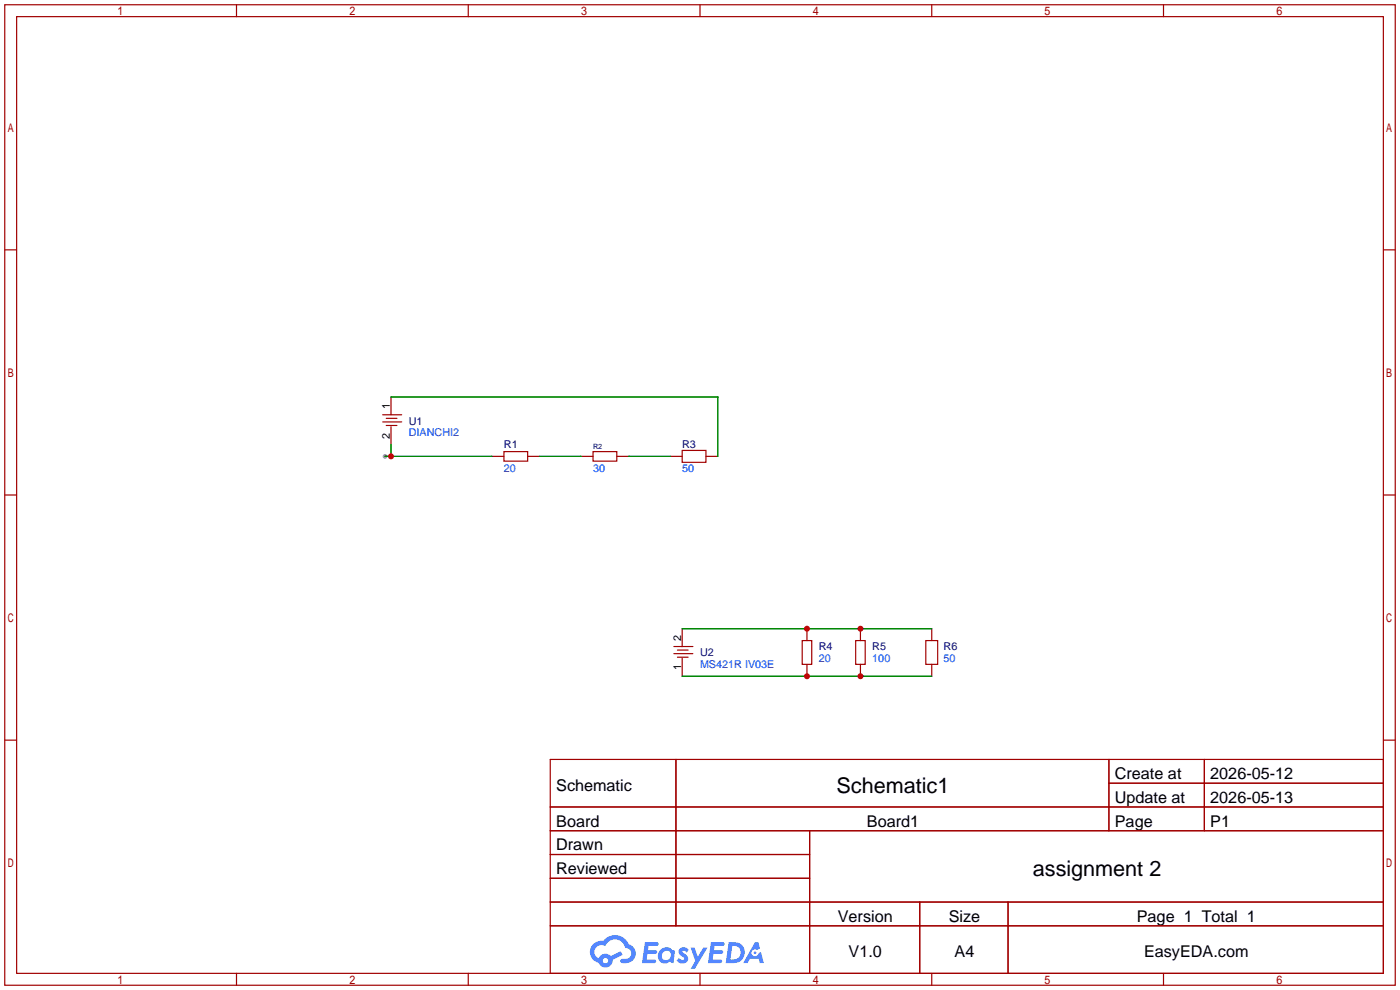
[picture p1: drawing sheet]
<svg xmlns="http://www.w3.org/2000/svg" width="299mm" height="212mm" viewBox="0 0 299 212" stroke-linecap="round" stroke-linejoin="round" font-family="sans-serif">
<circle cx="82.3" cy="97.5" r=".51" fill="#999"/>
<g fill="none" stroke="#a10000" stroke-width=".25">
<path d="M1 1h297.2v209.6h-297.2zM3.6 3.6h292.1v204.4h-292.1zM50.5 1v2.6M100.1 1v2.6M149.6 1v2.6M199.1 1v2.6M248.7 1v2.6M1 53.4h2.6M295.7 53.4h2.5M1 105.8h2.6M295.7 105.8h2.5M1 158.2h2.6"/>
<path d="M295.7 158.2h2.5M117.6 162.3h178.1v45.7h-178.1zM117.6 172.5h178.1M117.6 177.5h178.1M144.5 162.3v35.6M173 177.5v30.5M237 162.3v15.2M237 167.4h58.7M257.4 162.3v15.2M117.6 182.6h55.4M117.6 192.8h178.1M117.6 187.7h55.4"/>
<path d="M117.6 197.9h178.1M196.6 192.8v15.2M215.4 192.8v15.2M50.5 208v2.6M100.1 208v2.6M149.6 208v2.6M199.1 208v2.6M248.7 208v2.6"/>
</g>
<g fill="#5487ff">
<path d="M145.3 202.7a1.3 1.3 0 0 1 1.9 .3l-.4 .6a.54 .54 0 0 0-.9-.2l.1 .2a1.34 1.34 0 0 1 .9 1.8 1.47 1.47 0 0 1-2.3-.1l.5-.6 .8 .5a.31 .31 0 0 0 .4-.3 .31 .31 0 0 0-.3-.4 1.12 1.12 0 0 1-.7-1.8z"/>
<path d="M147.6 202.5h.9l.6 2 1.2-2h.9l-2.7 4.6h-.9l1-1.7z"/>
<path d="M137.8 201.4h1.7a1.31 1.31 0 0 1 1.2 .2 .4 .4 0 0 1-.3 .5l-1.8 .1-.1 .9h1.6a.4 .4 0 0 1 .4 .4 .4 .4 0 0 1-.5 .4h-1.6l-.2 1.2h1.4a.46 .46 0 0 1 .5 0 .46 .46 0 0 1 .1 .5l-.4 .2h-2.6z"/>
<path d="M151.9 201.4h1.7a1.32 1.32 0 0 1 1.2 .2 .39 .39 0 0 1-.3 .5l-1.8 .1-.1 .9h1.6a.4 .4 0 0 1 .4 .4 .4 .4 0 0 1-.4 .4h-1.7l-.2 1.2h1.4a.46 .46 0 0 1 .5 0 .46 .46 0 0 1 .1 .5l-.4 .2h-2.6z"/>
<path d="M161.3 201.4h.8l.3 1.3-.6 .4a.75 .75 0 0 0-1.1 .3 .75 .75 0 0 0 .5 1 .75 .75 0 0 0 .9-.7l.5-.2 .6 2.3h-.8l-.3-.9h-1.8l-.5 .9h-1z"/>
<path d="M155.7 201.4l-.6 4.4h1.5a2.27 2.27 0 0 0 2.6-2.2 2.27 2.27 0 0 0-2.7-2.2zM156.5 202.1a1.5 1.5 0 0 1 1.8 1.6 1.5 1.5 0 0 1-1.9 1.4h-.3z"/>
<path d="M141.2 203a1.6 1.6 0 0 0-.3 2.3 1.6 1.6 0 0 0 2.3 .2l.7 .3 .3-2.4-.1-.3-.5-.1a1.58 1.58 0 0 0-2.4 0zM141.8 203.5a.98 .98 0 0 1 1.6 .4 .98 .98 0 0 1-1.1 1.3 .94 .94 0 0 1-.9-.7 .94 .94 0 0 1 .4-1z"/>
<path d="M126.8 201.8a2.37 2.37 0 0 0 1.1 4 1.54 1.54 0 0 0 1.8 1 1.54 1.54 0 0 0 1.2-1.6l2.2-1.1-.5-.8-2 1a1.57 1.57 0 0 0-2.7 .5 1.5 1.5 0 0 1-.7-2.1 1.5 1.5 0 0 1 2.2-.5 2.23 2.23 0 0 1 2.3-1.4 2.23 2.23 0 0 1 2 1.8 1.16 1.16 0 0 1 1.2 1.1 1.16 1.16 0 0 1-1.1 1.2h-.7a.47 .47 0 0 0-.5 .4 .47 .47 0 0 0 .4 .5 2.17 2.17 0 0 0 2.5-.9 2.17 2.17 0 0 0-.3-2.7l-.8-.4a3.2 3.2 0 0 0-5.5-.7l-1.1 .1zM128.8 205.3a.6 .6 0 0 1 1.2 0 .6 .6 0 0 1-1.2 0z"/>
<circle cx="161.4" cy="203.6" r=".28"/>
</g>
<g fill="none" stroke="#a10000" stroke-width=".25">
<path d="M81.8 90.2h4.1M81.8 88.6h4.1M82.5 90.9h2.3M82.5 89.4h2.3M83.6 84.8v3.8M83.6 91.2v3.8M105.2 97.5h2.5M107.7 96.5h5.1v2.1h-5.1zM112.8 97.5h2.5M124.2 97.5h2.5M126.7 96.5h5.1v2.1h-5.1zM131.8 97.5h2.6"/>
<path d="M143.3 97.5h2.5M145.8 96.3h5.1v2.5h-5.1zM150.9 97.5h2.5M144 138.2h4.1M144 139.7h4.1M144.8 138.9h2.3M145.8 134.4v3.8M171.4 136.9h2.1v5.1h-2.1zM172.5 134.4v2.5M182.9 136.9h2v5.1h-2zM183.9 134.4v2.5M197.9 136.9h2.5v5.1h-2.5z"/>
<path d="M199.1 134.4v2.5M144.8 140.5h2.3M145.8 140.7v3.8M172.5 142v2.5M183.9 142v2.5M199.1 142v2.5"/>
</g>
<path d="M82.3 97.5h22.9M83.6 95v2.5M83.6 84.8h69.8v12.7M115.3 97.5h8.9M134.4 97.5h8.9M145.8 134.4h53.3M145.8 144.5h53.3" fill="none" stroke="#008700" stroke-width=".25"/>
<g fill="#c00">
<circle cx="83.6" cy="97.5" r=".63"/>
<circle cx="172.5" cy="134.4" r=".63"/>
<circle cx="183.9" cy="134.4" r=".63"/>
<circle cx="183.9" cy="144.5" r=".63"/>
<circle cx="172.5" cy="144.5" r=".63"/>
</g>
<g font-size="4.6">
<text x="178.8" y="169.4">Schematic1</text>
<text x="220.7" y="187.2">assignment 2</text>
</g>
<g font-size="3.5">
<text x="238.3" y="166.5">Create at</text>
<text x="258.7" y="166.5">2026-05-12</text>
<text x="118.9" y="169.1">Schematic</text>
<text x="238.3" y="171.6">Update at</text>
<text x="258.7" y="171.6">2026-05-13</text>
<text x="118.9" y="176.7">Board</text>
<text x="185.3" y="176.7">Board1</text>
<text x="238.3" y="176.7">Page</text>
<text x="258.7" y="176.7">P1</text>
<text x="118.9" y="181.8">Drawn</text>
<text x="118.9" y="186.8">Reviewed</text>
<text x="179.1" y="197">Version</text>
<text x="202.8" y="197">Size</text>
<text x="243" y="197">Page 1 Total 1</text>
<text x="181.4" y="204.6">V1.0</text>
<text x="204" y="204.6">A4</text>
<text x="244.5" y="204.6">EasyEDA.com</text>
</g>
<g font-size="2.3">
<text x="83.3" y="87.4" transform="rotate(-90 83.3 87.4)">1</text>
<text x="83.3" y="93.7" transform="rotate(-90 83.3 93.7)">2</text>
<text x="145.6" y="136.9" transform="rotate(-90 145.6 136.9)">2</text>
<text x="145.6" y="143.3" transform="rotate(-90 145.6 143.3)">1</text>
</g>
<g font-size="2.3" fill="#000080">
<text x="87.4" y="90.7">U1</text>
<text x="107.7" y="95.8">R1</text>
<text x="145.8" y="95.8">R3</text>
<text x="149.6" y="140.3">U2</text>
<text x="175" y="139">R4</text>
<text x="186.4" y="139">R5</text>
<text x="201.7" y="139">R6</text>
</g>
<g font-size="2.3" fill="#00f">
<text x="87.4" y="93.3">DIANCHI2</text>
<text x="107.7" y="100.9">20</text>
<text x="126.7" y="100.9">30</text>
<text x="145.8" y="100.9">50</text>
<text x="149.6" y="142.8">MS421R IV03E</text>
<text x="175" y="141.5">20</text>
<text x="186.4" y="141.5">100</text>
<text x="201.7" y="141.5">50</text>
</g>
<text font-size="1.6" fill="#000080" x="126.7" y="96">R2</text>
</svg>
